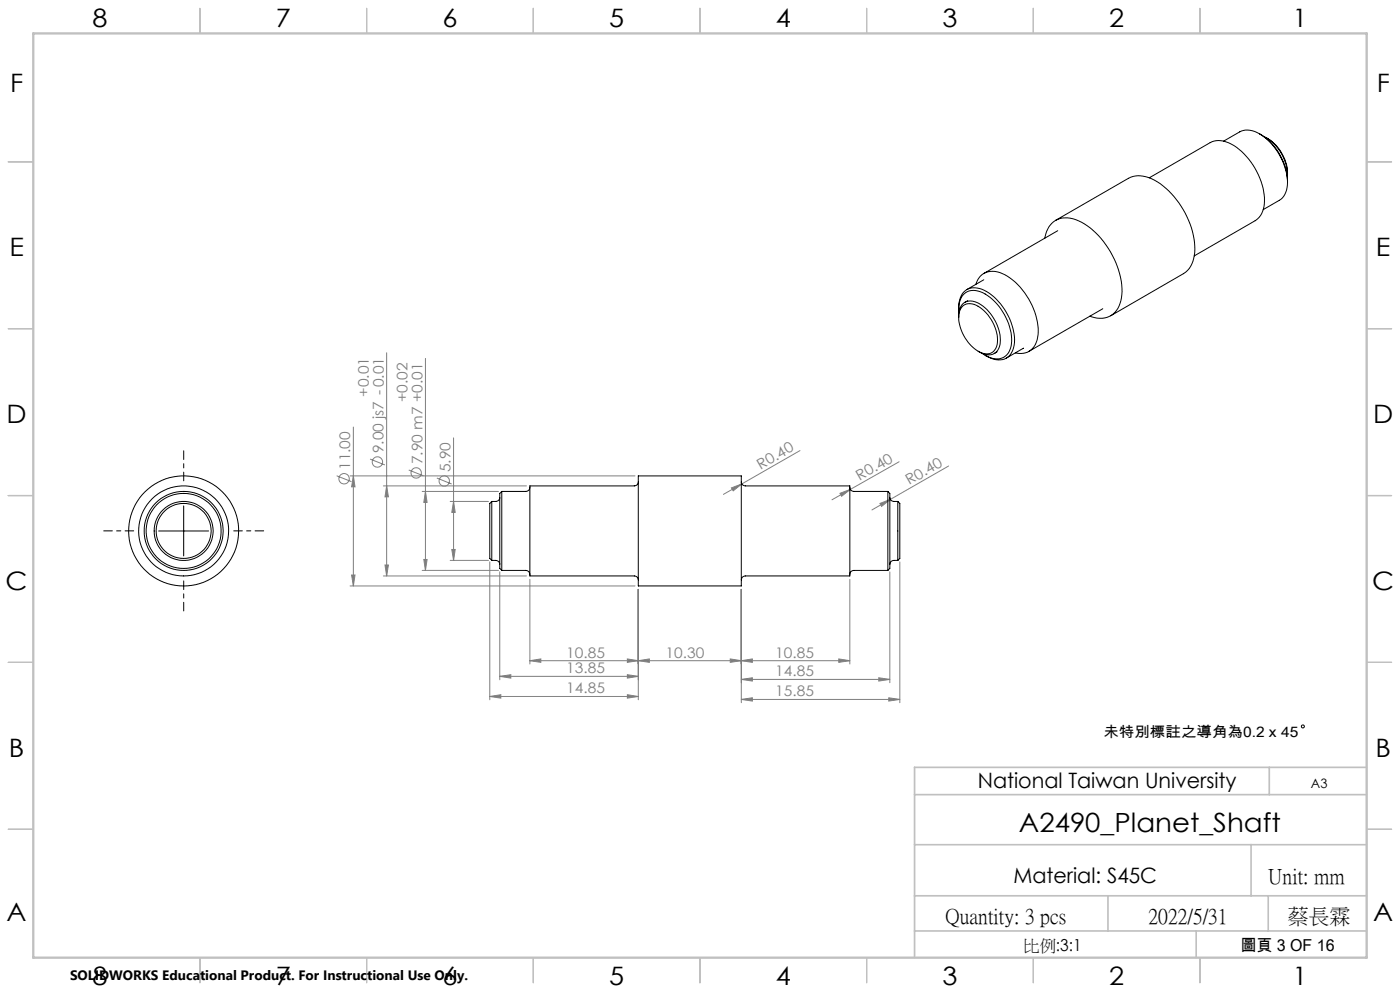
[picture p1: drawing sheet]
<svg xmlns="http://www.w3.org/2000/svg" width="420mm" height="297mm" viewBox="0 0 420 297" stroke-linecap="round" stroke-linejoin="round" font-family="sans-serif">
<g fill="none" stroke="#808080" stroke-width=".3">
<path d="M116 105.7v66.9M127.6 107.4v63.6M106 128v47.6M111 137.6l4.5 1.7M136.1 131.2v36.8M240 135l-17.4 10M269.7 138.4l-14.6 8.3M284.6 139.7l-17.5 10M101 142.6l4.4 1.8M105 142.6h85.5M106 142.6l.5 3.3h-1zM115 145.6h42.9"/>
<path d="M116 145.6l.5 3.3h-1zM122.6 140.9l4.5 1.7M126.6 147.3h22.9M127.6 147.3l.5 3.3h-1zM131.1 143.3l4.4 1.8M135 150.3h11.5M136.1 150.3l.5 3.3h-1.1zM219.4 146.2l3.2-1.2-2.6 2.1zM222.6 145l-5.6 3.2M252 147.8l3.1-1.1-2.6 2zM255.1 146.7l-5.5 3.1M264 150.9l3.1-1.2-2.6 2.1z"/>
<path d="M267.1 149.7l-5.5 3.1M105 175.6h85.5M105.5 172.3h1l-.5 3.3zM115 172.6h42.9M115.5 169.3h1l-.5 3.3zM126.6 171h22.9M127.1 167.7h1l-.5 3.3zM135 168h11.5M135.5 164.7h1.1l-.5 3.3zM146.9 168.4v41.3M149.9 171.4v32.3M159 173.6v25.4"/>
<path d="M191.5 176.6v33.1M222.4 176.6v34M255 173.6v25.4M266.9 171.4v33.2M269.9 168.4v42.2M159 198l3.2-.5v1zM159 198h96M188.2 197.5l3.3 .5-3.3 .5zM191.5 198l3.3-.5v1zM219.1 197.5l3.3 .5-3.3 .5zM222.4 198l3.3-.5v1zM251.6 197.5l3.4 .5-3.4 .5z"/>
<path d="M146.9 208.7l3.3-.5v1zM146.9 208.7h44.6M149.9 202.7l3.3-.5v1zM149.9 202.7h41.6M188.2 202.2l3.3 .5-3.3 .5zM188.2 208.2l3.3 .5-3.3 .5zM222.4 203.6l3.3-.5v1zM222.4 209.6l3.3-.5v1zM222.4 203.6h44.5M222.4 209.6h47.5M263.6 203.1l3.3 .5-3.3 .5zM266.6 209.1l3.3 .5-3.3 .5z"/>
<circle cx="113.2" cy="138.5" r="1.55"/>
<circle cx="103.2" cy="143.5" r="1.56"/>
<circle cx="124.9" cy="141.8" r="1.56"/>
<circle cx="133.3" cy="144.1" r="1.55"/>
</g>
<g fill="none" stroke="#000" stroke-width=".3">
<path d="M47.6 159.1h15M55.1 151.6v15"/>
<circle cx="390.9" cy="217.7" r=".44"/>
</g>
<path d="M40.1 159.1h-9M55.1 144.1v-9M70.1 159.1h9M55.1 174.1v9" fill="none" stroke="#000" stroke-width=".3" stroke-dasharray="30.5 1.3 1.3 1.3" stroke-dashoffset="27.9"/>
<g fill="none" stroke="#c0c0c0" stroke-width=".35">
<path d="M60 2.5v7.5M110 2.5v7.5M160 2.5v7.5M210 2.5v7.5M260 2.5v7.5M310 2.5v7.5M360 2.5v7.5M2.5 48.5h7.5M410 48.5h7.5M2.5 98.5h7.5M410 98.5h7.5M2.5 148.5h7.5"/>
<path d="M410 148.5h7.5M2.5 198.5h7.5M410 198.5h7.5M2.5 248.5h7.5M410 248.5h7.5M60 287v7.5M110 287v7.5M160 287v7.5M210 287v7.5M260 287v7.5M310 287v7.5M360 287v7.5"/>
</g>
<path d="M274.4 238.2h135.6M380.8 230v8.2M410 230h-135.6v56.9M274.4 253.1h135.6M375.3 253.1v15.4M274.4 279h135.7M274.4 268.5h135.6M332.4 268.5v10.5M358.8 279v8M380.5 268.5v10.5" fill="none" stroke="#c0c0c0" stroke-width=".5"/>
<path d="M10 10h400v277h-400z" fill="none" stroke="#c0c0c0" stroke-width=".7"/>
<g fill="#808080">
<path d="M252 147.8l3.1-1.1-2.6 2z"/>
<path d="M219.4 146.2l3.2-1.2-2.6 2.1z"/>
<path d="M264 150.9l3.1-1.2-2.6 2.1z"/>
<path d="M136.1 150.3l.5 3.3h-1.1zM135.5 164.7h1.1l-.5 3.3zM127.6 147.3l.5 3.3h-1zM127.1 167.7h1l-.5 3.3zM116 145.6l.5 3.3h-1zM115.5 169.3h1l-.5 3.3zM106 142.6l.5 3.3h-1zM105.5 172.3h1l-.5 3.3z"/>
<path d="M191.5 198l3.3-.5v1zM219.1 197.5l3.3 .5-3.3 .5zM159 198l3.2-.5v1zM188.2 197.5l3.3 .5-3.3 .5zM222.4 198l3.3-.5v1zM251.6 197.5l3.4 .5-3.4 .5zM222.4 203.6l3.3-.5v1zM263.6 203.1l3.3 .5-3.3 .5zM222.4 209.6l3.3-.5v1zM266.6 209.1l3.3 .5-3.3 .5zM149.9 202.7l3.3-.5v1zM188.2 202.2l3.3 .5-3.3 .5zM146.9 208.7l3.3-.5v1zM188.2 208.2l3.3 .5-3.3 .5z"/>
</g>
<g fill="none" stroke="#000" stroke-width=".3">
<path d="M344.8 53.3l18.2-10.5a7.4 7.4 0 0 1 8 1.4 21.1 21.1 0 0 1 8.3 16.8 6.3 6.3 0 0 1-2.7 5.1l-18.3 10.6M377.9 40.1a6.2 6.2 0 0 0-6-.6l-4.8 2.8M377.9 40.1a17.9 17.9 0 0 1 8.2 16.1l-.7 2.1-1.1 1.4-5.3 3.1M377.9 40.1a17.6 17.6 0 0 1 8.4 14.5M379.2 40.9a13.5 13.5 0 0 1 7.1 11.3M380 41.3a12.8 12.8 0 0 1 6.3 10.9M386.3 52.2l-.1 .9M313.4 71.4a6.5 6.5 0 0 1 9.4-5.5 24.2 24.2 0 0 1 13.1 16.1 13.2 13.2 0 0 1-.9 11 6.5 6.5 0 0 1-8 1.8M316.7 66l21.8-12.6a8.5 8.5 0 0 1 8.7 1.1 25.5 25.5 0 0 1 11.2 21.2 7.7 7.7 0 0 1-3.4 6.3l-21.8 12.6M317.3 69.1l-22.1 12.8M287.6 92.7a5.6 5.6 0 0 1 3.6-6.3 9.4 9.4 0 0 1 8.3 3.9 17.4 17.4 0 0 1 4.7 13.2 4.8 4.8 0 0 1-7.5 3.6l-1.1-.6M287.6 95.1a3.9 3.9 0 0 1 4.1-4.9 11.8 11.8 0 0 1 7.9 8.5 6.7 6.7 0 0 1-1 7 4.5 4.5 0 0 1-5.2-.4"/>
<path d="M287.7 93.8a6.1 6.1 0 0 1 2.6-6.5 7.3 7.3 0 0 1 7.4 2.4 16.8 16.8 0 0 1 5.6 14.1 4.5 4.5 0 0 1-7 3.1l-1.6-1M288.7 91.8a4.1 4.1 0 0 1 5.3 .4 12 12 0 0 1 5 11.6 3.2 3.2 0 0 1-5 1.8 12.3 12.3 0 0 1-6.3-11.8zM290.3 90.1l-.8 .5M292.8 85.2a5.3 5.3 0 0 1 7.9-3.2 20.4 20.4 0 0 1 10.7 18.2 5.4 5.4 0 0 1-5.7 5.7l-1.1-.1M295.1 83.9l-5 2.9M330.8 92.5l-22.1 12.8M299.1 105.4l-.8 .5M307 104.3l-5.1 3M147.5 150.3v17.7M147.5 150.3a2.68 2.68 0 0 0-.6 2.7v12.2a2.68 2.68 0 0 0 .6 2.8M149.9 149.1a1.2 1.2 0 0 1-1.2 1.2h-1.2M150.5 147.3v23.7"/>
<path d="M150.5 147.3a2.71 2.71 0 0 0-.6 2.7v18.2a2.68 2.68 0 0 0 .6 2.8M159 146.1a1.21 1.21 0 0 1-1.3 1.2h-7.2M191.5 144.4a1.2 1.2 0 0 1-1.2 1.2h-31.3v27h31.3a1.2 1.2 0 0 1 1.2 1.2M191.5 142.6h30.9v33h-30.9zM222.4 144.4a1.2 1.2 0 0 0 1.2 1.2h31.4v27h-31.4a1.2 1.2 0 0 0-1.2 1.2M255 146.1a1.2 1.2 0 0 0 1.2 1.2h10.1M266.3 147.3a2.71 2.71 0 0 1 .6 2.7v18.2a2.68 2.68 0 0 1-.6 2.8M266.3 147.3v23.7M266.9 149.1a1.2 1.2 0 0 0 1.2 1.2h1.2M269.3 150.3v17.7M269.3 150.3a2.68 2.68 0 0 1 .6 2.7v12.2a2.68 2.68 0 0 1-.6 2.8M147.5 168h1.2a1.2 1.2 0 0 1 1.2 1.2"/>
<path d="M150.5 171h7.2a1.21 1.21 0 0 1 1.3 1.2M266.3 171h-10.1a1.2 1.2 0 0 0-1.2 1.2M269.3 168h-1.2a1.2 1.2 0 0 0-1.2 1.2"/>
<circle cx="55.1" cy="159.1" r="8.2"/>
<circle cx="55.1" cy="159.1" r="16.5"/>
<circle cx="55.1" cy="159.1" r="11.2"/>
<circle cx="55.1" cy="159.1" r="13.5"/>
<circle cx="55.1" cy="159.1" r="8.8"/>
<circle cx="55.1" cy="159.1" r="11.9"/>
</g>
<text font-size="7.9" x="305.7" y="249.3">A2490_Planet_Shaft</text>
<g font-size="7.6">
<text x="27.7" y="8.2">8</text>
<text x="82.7" y="8.2">7</text>
<text x="132.7" y="8.2">6</text>
<text x="182.7" y="8.2">5</text>
<text x="232.7" y="8.2">4</text>
<text x="282.7" y="8.2">3</text>
<text x="332.7" y="8.2">2</text>
<text x="387.7" y="8.2">1</text>
<text x="3" y="27.5">F</text>
<text x="413" y="27.5">F</text>
<text x="2.8" y="76.7">E</text>
<text x="412.8" y="76.7">E</text>
<text x="2" y="126.7">D</text>
<text x="412" y="126.7">D</text>
<text x="1.7" y="176.7">C</text>
<text x="411.7" y="176.7">C</text>
<text x="2.7" y="226.7">B</text>
<text x="412.7" y="226.7">B</text>
<text x="2" y="276">A</text>
<text x="412" y="276">A</text>
<text x="27.7" y="295.2">8</text>
<text x="82.7" y="295.2">7</text>
<text x="132.7" y="295.2">6</text>
<text x="182.7" y="295.2">5</text>
<text x="232.7" y="295.2">4</text>
<text x="282.7" y="295.2">3</text>
<text x="332.7" y="295.2">2</text>
<text x="387.7" y="295.2">1</text>
</g>
<g font-size="6.3">
<text x="293.3" y="236.3">National Taiwan University</text>
<text x="304" y="264.7">Material: S45C</text>
<text x="380.5" y="264.6">Unit: mm</text>
<text x="283.7" y="276.6">Quantity: 3 pcs</text>
<text x="344.6" y="276.6">2022/5/31</text>
<text x="386.3" y="276.6">蔡長霖</text>
</g>
<g font-size="4.9">
<text x="307" y="285">比例:3:1</text>
<text x="372.1" y="285.1">圖頁 3 OF 16</text>
</g>
<g font-size="4.4" fill="#808080">
<text x="110.6" y="118.9" transform="rotate(-90 110.6 118.9)">+0.01</text>
<text x="122.3" y="120.6" transform="rotate(-90 122.3 120.6)">+0.02</text>
<text x="115.1" y="135.9" transform="rotate(-90 115.1 135.9)">9.00 js7 -0.01</text>
<text x="105.1" y="140.9" transform="rotate(-90 105.1 140.9)">11.00</text>
<text x="126.7" y="139.2" transform="rotate(-90 126.7 139.2)">7.90 m7 +0.01</text>
<text x="135.1" y="141.6" transform="rotate(-90 135.1 141.6)">5.90</text>
<text x="228.2" y="140.9" transform="rotate(-30 228.2 140.9)">R0.40</text>
<text x="257.9" y="144.2" transform="rotate(-30 257.9 144.2)">R0.40</text>
<text x="272.8" y="145.5" transform="rotate(-30 272.8 145.5)">R0.40</text>
<text x="169.9" y="197.1">10.85</text>
<text x="199.7" y="197.1">10.30</text>
<text x="232.6" y="197.1">10.85</text>
<text x="169.9" y="201.8">13.85</text>
<text x="232.6" y="202.7">14.85</text>
<text x="169.9" y="207.8">14.85</text>
<text x="232.6" y="208.7">15.85</text>
</g>
<text font-size="4.4" x="331" y="220.9">未特別標註之導角為0.2 x 45</text>
<text font-size="4.1" x="21" y="293.7">SOLIDWORKS Educational Product. For Instructional Use Only.</text>
<text font-size="3.9" x="393.3" y="236.2">A3</text>
</svg>
